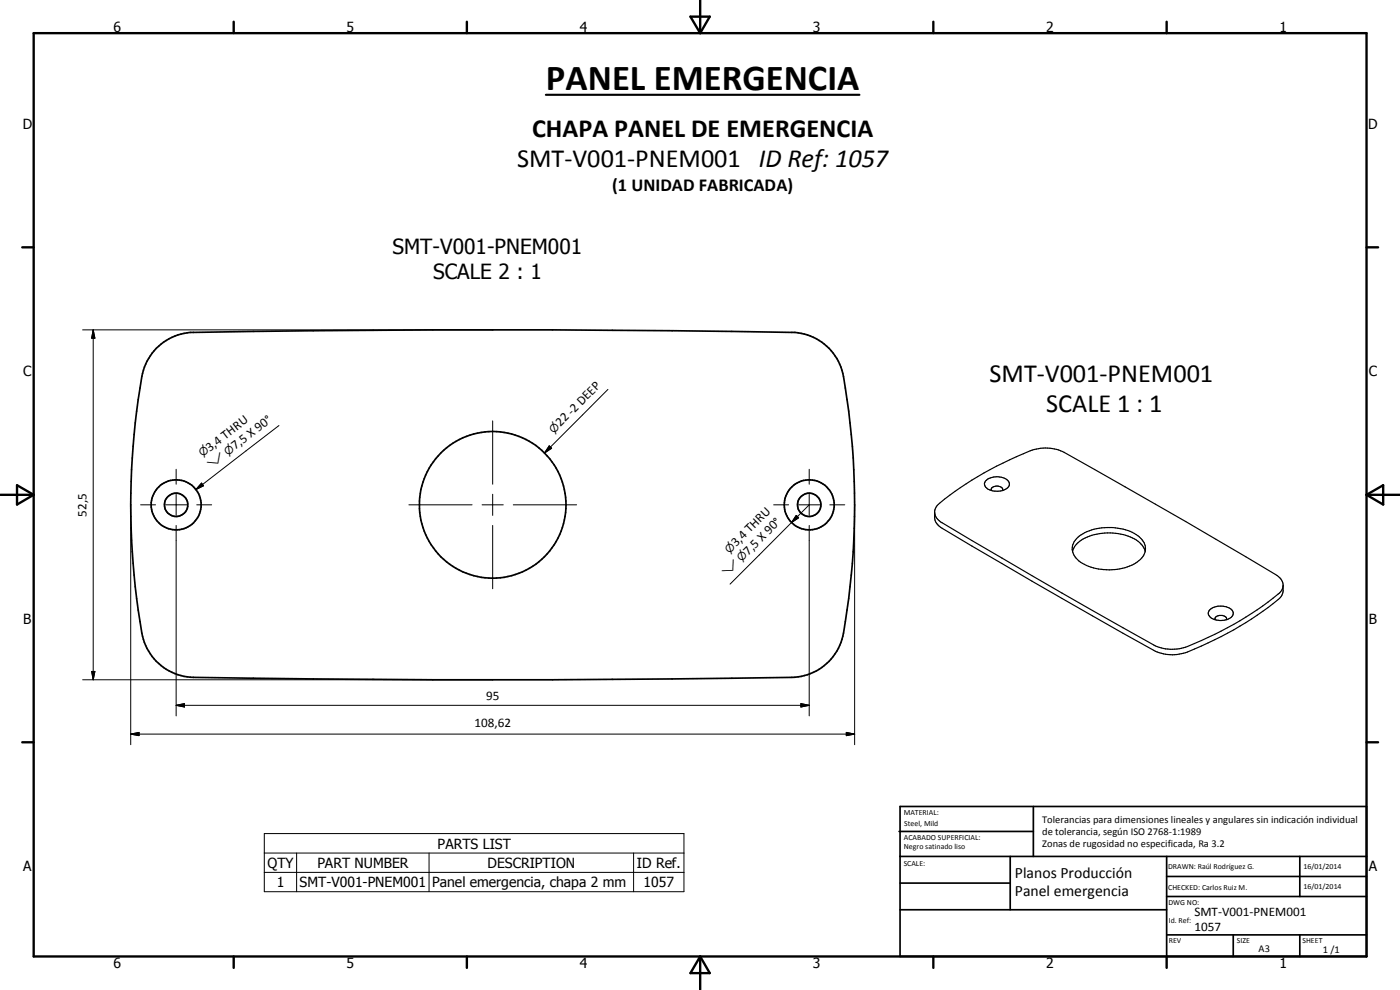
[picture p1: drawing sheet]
<svg xmlns="http://www.w3.org/2000/svg" width="420mm" height="297mm" viewBox="0 0 420 297" stroke-linecap="round" stroke-linejoin="round" font-family="sans-serif">
<g fill="none" stroke="#000" stroke-width=".51">
<path d="M46.9 104.5a16.1 16.1 0 0 1 11.2-4.8l71.8-.7h35.9l71.8 .7a16 16 0 0 1 15.5 13.2 220.1 220.1 0 0 1-.4 79 16 16 0 0 1-15.1 11.3l-71.8 .8h-35.9l-71.8-.8a16.1 16.1 0 0 1-15.5-13.2 220.1 220.1 0 0 1 .4-78.9 17.1 17.1 0 0 1 3.9-6.6zM269.8 249.5h40.3M270.1 242h140v45h-140zM270.1 257h140M303.2 257v16M310.1 242v15M350.1 257v30M390.1 257v12M270.1 265h33.1M270.1 273h80M350.1 269h60M350.1 263h60"/>
<path d="M350.1 280.5h60M370.1 280.5v6.5M390.1 280.5v6.5"/>
<circle cx="52.8" cy="151.5" r="7.5"/>
<circle cx="52.9" cy="151.5" r="3.5"/>
<circle cx="147.9" cy="151.5" r="22"/>
<circle cx="242.9" cy="151.5" r="7.5"/>
<circle cx="242.9" cy="151.5" r="3.5"/>
</g>
<path d="M280.5 153.7v1.6a3.9 3.9 0 0 0 2.2 3.2 1988.2 1988.2 0 0 0 64.6 37.1 13 13 0 0 0 9.1 0 93.8 93.8 0 0 0 28.1-16.7l.2-.3a5.1 5.1 0 0 0 .4-3M281.3 151.7a96 96 0 0 1 29.7-17 12.5 12.5 0 0 1 8.4 1 2048.8 2048.8 0 0 1 64.3 37.3 3.1 3.1 0 0 1-.1 5.2 98.4 98.4 0 0 1-29.1 16.3 12.7 12.7 0 0 1-8.3-1 2591.5 2591.5 0 0 1-63.9-36.9 3.2 3.2 0 0 1-1-4.9zM295.7 144.4a5.2 5.2 0 0 1 6.8-.1 1.67 1.67 0 0 1-1 2.6 5.1 5.1 0 0 1-5.8-.9l-.3-.8zM297.5 147.2a1.18 1.18 0 0 1 1.5-1.4 1.42 1.42 0 0 1 1.9 1.4M321.9 165.4a8.2 8.2 0 0 1 6.6-5 16.2 16.2 0 0 1 13.5 2.4l1.1 1.3 .6 1.3M323.5 161.2a16.2 16.2 0 0 1 18.5-.1 4.4 4.4 0 0 1-.6 7.5 16.5 16.5 0 0 1-17.6-.3 4.4 4.4 0 0 1-.3-7.1zM362.9 183.1a5.2 5.2 0 0 1 7 .2 2.01 2.01 0 0 1-2 2.7 4.7 4.7 0 0 1-5.2-1.5l-.1-.6zM364.7 186l-.1-.2a1.78 1.78 0 0 1 2.8-1l.6 .5v.7" fill="none" stroke="#000" stroke-width=".35"/>
<g fill="none" stroke="#000" stroke-width=".71">
<path d="M10.1 9.9h400v277.1h-400zM70.1 6.5v3.4M140.1 6.5v3.4M207.2 5h5.8l-2.9 4.9zM210.1 0v9.9M280.1 6.5v3.4M350.1 6.5v3.4M6.7 74.2h3.4M410.1 74.2h3.5M.1 148.5h10M5.1 145.6l5 2.9-5 2.9zM410.1 148.5h10"/>
<path d="M410.1 148.5l5-2.9v5.8zM6.7 222.7h3.4M410.1 222.7h3.5M70.1 287v3.4M140.1 287v3.4M210.1 287v10M210.1 287l2.9 5h-5.8zM280.1 287v3.4M350.1 287v3.4"/>
</g>
<g fill="none" stroke="#000" stroke-width=".3">
<path d="M24.8 99h123.1M28 99l.5 2.5h-1zM28 99v105M182.4 116.8l-19 19.1M83.7 127.7l-24.9 19.2M147.9 126.3v19M164.8 133.8l.8 .7-2.2 1.4zM39.2 151.5v71.9M42.2 151.5h4.5M49.7 151.5h6.3M52.9 140.8v4.5M52.9 148.3v6.3"/>
<path d="M52.9 157.6v57.2M59 151.5h4.5M60.5 144.9l.6 .9-2.3 1.1zM122.7 151.5h19M144.7 151.5h6.3M147.9 148.3v6.3M147.9 157.6v19.1M154 151.5h19M232.2 151.5h4.5M237.6 156.8l-18.5 18.5M239 154.6l.7 .8-2.1 1.4zM239.7 151.5h6.3"/>
<path d="M242.9 151.5l-5.3 5.3M242.9 140.8v4.5M242.9 148.3v6.3M242.9 157.6v57.2M249 151.5h4.5M256.5 151.5v71.9M24.8 204h123.1M27.5 201.5h1l-.5 2.5zM52.9 211.6l2.5-.5v1zM52.9 211.6h190M240.4 211.1l2.5 .5-2.5 .5zM254 219.8l2.5 .5-2.5 .4z"/>
<path d="M39.2 220.3l2.5-.5v.9zM39.2 220.3h217.3M79.3 250.1h126v17.4h-126zM79.3 255.9h126M89 255.9v11.6M128.8 255.9v11.6M190.1 255.9v11.6M79.3 261.7h126"/>
</g>
<path d="M28 99l.5 2.5h-1zM164.8 133.8l.8 .7-2.2 1.4zM60.5 144.9l.6 .9-2.3 1.1zM239 154.6l.7 .8-2.1 1.4zM27.5 201.5h1l-.5 2.5zM39.2 220.3l2.5-.5v.9zM52.9 211.6l2.5-.5v1zM240.4 211.1l2.5 .5-2.5 .5zM254 219.8l2.5 .5-2.5 .4z" fill="#000"/>
<path d="M163.8 28.4h94.1" fill="none" stroke="#000" stroke-width=".63"/>
<text font-size="11" x="163.8" y="26.9">PANEL EMERGENCIA</text>
<g font-size="7.9">
<text x="159.7" y="41.1">CHAPA PANEL DE EMERGENCIA</text>
<text x="155.2" y="50.2">SMT-V001-PNEM001 ID Ref: 1057</text>
<text x="297" y="114.5">SMT-V001-PNEM001</text>
<text x="313.9" y="123.5">SCALE 1 : 1</text>
</g>
<g font-size="6.3">
<text x="117.8" y="76.2">SMT-V001-PNEM001</text>
<text x="130" y="83.7">SCALE 2 : 1</text>
</g>
<text font-size="5.5" x="183.7" y="57.2">(1 UNIDAD FABRICADA)</text>
<g font-size="4.7">
<text x="304.6" y="263.5">Planos Producción</text>
<text x="304.6" y="268.9">Panel emergencia</text>
</g>
<g font-size="4.2">
<text x="34" y="9.6">6</text>
<text x="104" y="9.6">5</text>
<text x="174" y="9.6">4</text>
<text x="244" y="9.6">3</text>
<text x="314" y="9.6">2</text>
<text x="384" y="9.6">1</text>
<text x="6.8" y="38.7">D</text>
<text x="410.6" y="38.7">D</text>
<text x="7" y="112.9">C</text>
<text x="410.8" y="112.9">C</text>
<text x="7" y="187.1">B</text>
<text x="410.8" y="187.1">B</text>
<text x="131.3" y="254.6">PARTS LIST</text>
<text x="7" y="261.4">A</text>
<text x="80.3" y="260.4">QTY</text>
<text x="95.2" y="260.4">PART NUMBER</text>
<text x="146.3" y="260.4">DESCRIPTION</text>
<text x="191.2" y="260.5">ID Ref.</text>
<text x="410.8" y="261.4">A</text>
<text x="83" y="266.2">1</text>
<text x="89.9" y="266.2">SMT-V001-PNEM001</text>
<text x="129.7" y="266.2">Panel emergencia, chapa 2 mm</text>
<text x="193.2" y="266.2">1057</text>
<text x="34" y="290.4">6</text>
<text x="104" y="290.4">5</text>
<text x="174" y="290.4">4</text>
<text x="244" y="290.4">3</text>
<text x="314" y="290.4">2</text>
<text x="384" y="290.4">1</text>
</g>
<g font-size="3.9">
<text x="168.2" y="128.1" transform="rotate(-45 168.2 128.1)">22 -2 DEEP</text>
<text x="62.9" y="135.5" transform="rotate(-38 62.9 135.5)">3,4 THRU</text>
<text x="70.6" y="135.1" transform="rotate(-38 70.6 135.1)">7,5 X 90°</text>
<text x="25.9" y="155" transform="rotate(-90 25.9 155)">52,5</text>
<text x="220.9" y="164.2" transform="rotate(-45 220.9 164.2)">3,4 THRU</text>
<text x="224.6" y="166.8" transform="rotate(-45 224.6 166.8)">7,5 X 90°</text>
<text x="145.9" y="210.1">95</text>
<text x="142.4" y="218.2">108,62</text>
<text x="358.5" y="275">SMT-V001-PNEM001</text>
<text x="358.5" y="279.4">1057</text>
</g>
<g font-size="3.3">
<text x="166.2" y="130.1" transform="rotate(-45 166.2 130.1)">n</text>
<text x="60.7" y="137.2" transform="rotate(-38 60.7 137.2)">n</text>
<text x="68.4" y="136.8" transform="rotate(-38 68.4 136.8)">n</text>
<text x="63.4" y="140.7" transform="rotate(-38 63.4 140.7)">w</text>
<text x="218.9" y="166.2" transform="rotate(-45 218.9 166.2)">n</text>
<text x="218.1" y="173.2" transform="rotate(-45 218.1 173.2)">w</text>
<text x="222.6" y="168.7" transform="rotate(-45 222.6 168.7)">n</text>
</g>
<g font-size="3.1">
<text x="312.7" y="246.8">Tolerancias para dimensiones lineales y angulares sin indicación individual</text>
<text x="312.7" y="250.4">de tolerancia, según ISO 2768-1:1989</text>
<text x="312.7" y="254">Zonas de rugosidad no especificada, Ra 3.2</text>
<text x="377.7" y="285.6">A3</text>
<text x="397" y="285.9">1 /1</text>
</g>
<g font-size="2.4">
<text x="271.2" y="244.4">MATERIAL:</text>
<text x="271.3" y="252">ACABADO SUPERFICIAL:</text>
<text x="271.4" y="247.9">Steel, Mild</text>
<text x="271.3" y="254.6">Negro satinado liso</text>
<text x="271.2" y="259.7">SCALE:</text>
<text x="350.6" y="260.8">DRAWN: Raúl Rodríguez G.</text>
<text x="391.2" y="260.6">16/01/2014</text>
<text x="350.6" y="267">CHECKED: Carlos Ruiz M.</text>
<text x="391.2" y="266.7">16/01/2014</text>
<text x="350.6" y="271.4">DWG NO:</text>
<text x="350.8" y="276.9">Id. Ref:</text>
<text x="350.8" y="282.8">REV</text>
<text x="371.2" y="282.9">SIZE</text>
<text x="390.9" y="282.9">SHEET</text>
</g>
</svg>
